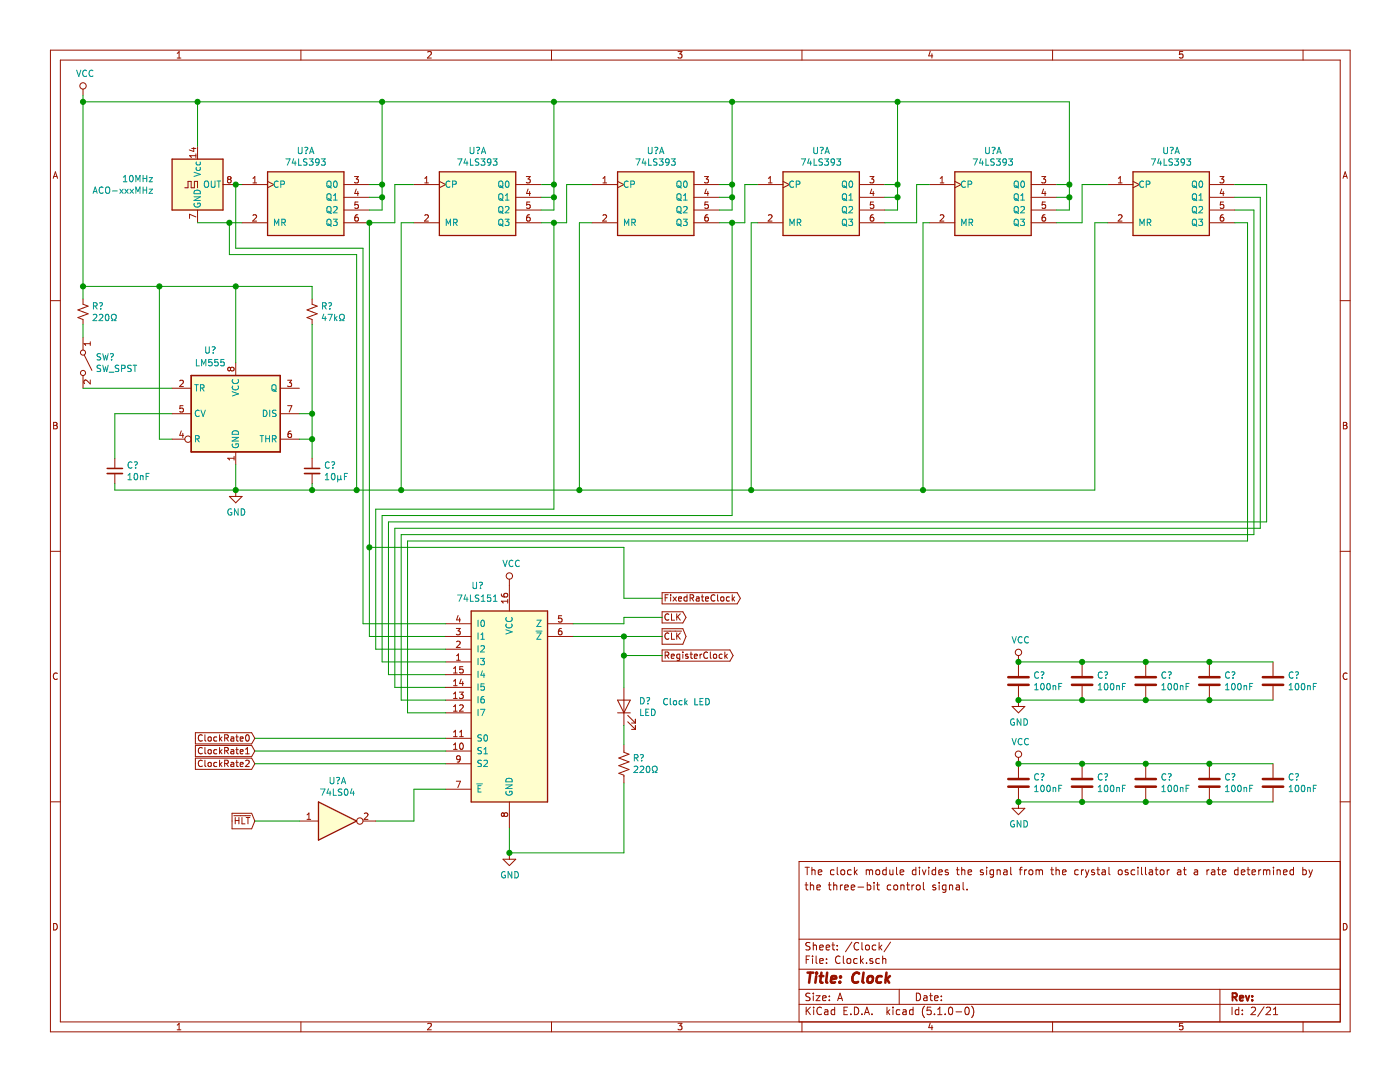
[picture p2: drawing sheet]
EESchema Schematic File Version 4
LIBS:TurtleTTL-cache
EELAYER 29 0
EELAYER END
$Descr A 11000 8500
encoding utf-8
Sheet 2 21
Title "Clock"
Date ""
Rev ""
Comp ""
Comment1 ""
Comment2 ""
Comment3 "the three-bit control signal."
Comment4 "The clock module divides the signal from the crystal oscillator at a rate determined by"
$EndDescr
$Comp
L Oscillator:ACO-xxxMHz 10MHz
U 1 1
P 1550 1450
F 0 "10MHz" H 1207 1496 50  0000 R CNN
F 1 "ACO-xxxMHz" H 1207 1405 50  0000 R CNN
F 2 "Oscillator:Oscillator_DIP-14" H 2000 1100 50  0001 C CNN
F 3 "http://www.conwin.com/datasheets/cx/cx030.pdf" H 1450 1450 50  0001 C CNN
	1    1550 1450
	1    0    0    -1  
$EndComp
$Comp
L 74xx:74LS393 U?
U 1 1
P 2400 1550
F 0 "U?" H 2400 1917 50  0000 C CNN
F 1 "74LS393" H 2400 1826 50  0000 C CNN
F 2 "" H 2400 1550 50  0001 C CNN
F 3 "74xx\\74LS393.pdf" H 2400 1550 50  0001 C CNN
	1    2400 1550
	1    0    0    -1  
$EndComp
$Comp
L 74xx:74LS393 U?
U 1 1
P 5150 1550
F 0 "U?" H 5150 1917 50  0000 C CNN
F 1 "74LS393" H 5150 1826 50  0000 C CNN
F 2 "" H 5150 1550 50  0001 C CNN
F 3 "74xx\\74LS393.pdf" H 5150 1550 50  0001 C CNN
	1    5150 1550
	1    0    0    -1  
$EndComp
$Comp
L 74xx:74LS393 U?
U 1 1
P 6450 1550
F 0 "U?" H 6450 1917 50  0000 C CNN
F 1 "74LS393" H 6450 1826 50  0000 C CNN
F 2 "" H 6450 1550 50  0001 C CNN
F 3 "74xx\\74LS393.pdf" H 6450 1550 50  0001 C CNN
	1    6450 1550
	1    0    0    -1  
$EndComp
$Comp
L 74xx:74LS393 U?
U 1 1
P 7800 1550
F 0 "U?" H 7800 1917 50  0000 C CNN
F 1 "74LS393" H 7800 1826 50  0000 C CNN
F 2 "" H 7800 1550 50  0001 C CNN
F 3 "74xx\\74LS393.pdf" H 7800 1550 50  0001 C CNN
	1    7800 1550
	1    0    0    -1  
$EndComp
$Comp
L Timer:LM555 U?
U 1 1
P 1850 3250
F 0 "U?" H 1650 3750 50  0000 C CNN
F 1 "LM555" H 1650 3650 50  0000 C CNN
F 2 "" H 1850 3250 50  0001 C CNN
F 3 "http://www.ti.com/lit/ds/symlink/lm555.pdf" H 1850 3250 50  0001 C CNN
	1    1850 3250
	1    0    0    -1  
$EndComp
$Comp
L Device:R_Small_US R?
U 1 1
P 2450 2450
F 0 "R?" H 2518 2496 50  0000 L CNN
F 1 "47kΩ" H 2518 2405 50  0000 L CNN
F 2 "" H 2450 2450 50  0001 C CNN
F 3 "~" H 2450 2450 50  0001 C CNN
	1    2450 2450
	1    0    0    -1  
$EndComp
$Comp
L Device:R_Small_US R?
U 1 1
P 650 2450
F 0 "R?" H 718 2496 50  0000 L CNN
F 1 "220Ω" H 718 2405 50  0000 L CNN
F 2 "" H 650 2450 50  0001 C CNN
F 3 "~" H 650 2450 50  0001 C CNN
	1    650  2450
	1    0    0    -1  
$EndComp
$Comp
L Device:C_Small C?
U 1 1
P 900 3700
F 0 "C?" H 992 3746 50  0000 L CNN
F 1 "10nF" H 992 3655 50  0000 L CNN
F 2 "" H 900 3700 50  0001 C CNN
F 3 "~" H 900 3700 50  0001 C CNN
	1    900  3700
	1    0    0    -1  
$EndComp
$Comp
L Device:C_Small C?
U 1 1
P 2450 3700
F 0 "C?" H 2542 3746 50  0000 L CNN
F 1 "10µF" H 2542 3655 50  0000 L CNN
F 2 "" H 2450 3700 50  0001 C CNN
F 3 "~" H 2450 3700 50  0001 C CNN
	1    2450 3700
	1    0    0    -1  
$EndComp
$Comp
L Switch:SW_SPST SW?
U 1 1
P 650 2850
F 0 "SW?" V 604 2948 50  0000 L CNN
F 1 "SW_SPST" V 695 2948 50  0000 L CNN
F 2 "" H 650 2850 50  0001 C CNN
F 3 "~" H 650 2850 50  0001 C CNN
	1    650  2850
	0    1    1    0   
$EndComp
Wire Wire Line
	650  3050 1350 3050
$Comp
L power:VCC #PWR?
U 1 1
P 650 750
F 0 "#PWR?" H 650 600 50  0001 C CNN
F 1 "VCC" H 667 923 50  0000 C CNN
F 2 "" H 650 750 50  0001 C CNN
F 3 "" H 650 750 50  0001 C CNN
	1    650  750 
	1    0    0    -1  
$EndComp
Wire Wire Line
	650  2250 650  2350
Wire Wire Line
	650  2550 650  2650
Wire Wire Line
	1850 3650 1850 3850
Wire Wire Line
	1850 3850 2450 3850
Wire Wire Line
	2350 3250 2450 3250
Wire Wire Line
	2450 3250 2450 3450
Wire Wire Line
	2450 3450 2350 3450
Wire Wire Line
	650  2250 1250 2250
Wire Wire Line
	1850 2250 1850 2850
Connection ~ 650  2250
Wire Wire Line
	1350 3450 1250 3450
Wire Wire Line
	1250 3450 1250 2250
Connection ~ 1250 2250
Wire Wire Line
	1250 2250 1850 2250
Wire Wire Line
	900  3800 900  3850
Wire Wire Line
	900  3850 1850 3850
Connection ~ 1850 3850
Wire Wire Line
	1350 3250 900  3250
Wire Wire Line
	900  3250 900  3600
Wire Wire Line
	2450 3800 2450 3850
Connection ~ 2450 3850
Wire Wire Line
	2450 2550 2450 3250
Connection ~ 2450 3250
Wire Wire Line
	1850 2250 2450 2250
Wire Wire Line
	2450 2250 2450 2350
Connection ~ 1850 2250
Wire Wire Line
	2450 3450 2450 3600
Connection ~ 2450 3450
Wire Wire Line
	1550 1150 1550 800 
Wire Wire Line
	1850 1450 1900 1450
Wire Wire Line
	3100 1750 3100 1450
Wire Wire Line
	3100 1450 3250 1450
Wire Wire Line
	4450 1750 4450 1450
Wire Wire Line
	4450 1450 4650 1450
Wire Wire Line
	5650 1750 5750 1750
Wire Wire Line
	5850 1750 5850 1450
Wire Wire Line
	5850 1450 5950 1450
Wire Wire Line
	7200 1750 7200 1450
Wire Wire Line
	7200 1450 7300 1450
Wire Wire Line
	1550 1750 1800 1750
Wire Wire Line
	650  750  650  800 
Wire Wire Line
	1550 800  650  800 
Connection ~ 650  800 
Wire Wire Line
	650  800  650  2250
$Comp
L 74xx:74LS393 U?
U 1 1
P 9200 1550
F 0 "U?" H 9200 1917 50  0000 C CNN
F 1 "74LS393" H 9200 1826 50  0000 C CNN
F 2 "" H 9200 1550 50  0001 C CNN
F 3 "74xx\\74LS393.pdf" H 9200 1550 50  0001 C CNN
	1    9200 1550
	1    0    0    -1  
$EndComp
Wire Wire Line
	8500 1750 8500 1450
Wire Wire Line
	8500 1450 8700 1450
Wire Wire Line
	8700 1750 8600 1750
Wire Wire Line
	8600 1750 8600 3850
Wire Wire Line
	1550 800  3000 800 
Wire Wire Line
	3000 800  3000 1450
Wire Wire Line
	3000 1650 2900 1650
Connection ~ 1550 800 
Wire Wire Line
	3000 1550 2900 1550
Connection ~ 3000 1550
Wire Wire Line
	3000 1550 3000 1650
Wire Wire Line
	3000 1450 2900 1450
Connection ~ 3000 1450
Wire Wire Line
	3000 1450 3000 1550
Wire Wire Line
	4250 1650 4350 1650
Wire Wire Line
	4350 1650 4350 1550
Wire Wire Line
	4350 800  3000 800 
Connection ~ 3000 800 
Wire Wire Line
	4250 1550 4350 1550
Connection ~ 4350 1550
Wire Wire Line
	4350 1550 4350 1450
Wire Wire Line
	4250 1450 4350 1450
Connection ~ 4350 1450
Wire Wire Line
	4350 1450 4350 800 
Wire Wire Line
	5650 1650 5750 1650
Wire Wire Line
	5750 1650 5750 1550
Wire Wire Line
	5750 1450 5650 1450
Wire Wire Line
	5650 1550 5750 1550
Connection ~ 5750 1550
Wire Wire Line
	5750 1550 5750 1450
Wire Wire Line
	5750 1450 5750 800 
Wire Wire Line
	5750 800  4350 800 
Connection ~ 5750 1450
Connection ~ 4350 800 
Wire Wire Line
	6950 1650 7050 1650
Wire Wire Line
	7050 1650 7050 1550
Wire Wire Line
	7050 1450 6950 1450
Wire Wire Line
	6950 1550 7050 1550
Connection ~ 7050 1550
Wire Wire Line
	7050 1550 7050 1450
Wire Wire Line
	7050 1450 7050 800 
Wire Wire Line
	7050 800  5750 800 
Connection ~ 7050 1450
Connection ~ 5750 800 
Wire Wire Line
	8300 1650 8400 1650
Wire Wire Line
	8400 1650 8400 1550
Wire Wire Line
	8400 1450 8300 1450
Wire Wire Line
	8300 1550 8400 1550
Connection ~ 8400 1550
Wire Wire Line
	8400 1550 8400 1450
Wire Wire Line
	8400 1450 8400 800 
Wire Wire Line
	8400 800  7050 800 
Connection ~ 8400 1450
Connection ~ 7050 800 
$Comp
L 74xx:74LS393 U?
U 1 1
P 3750 1550
F 0 "U?" H 3750 1917 50  0000 C CNN
F 1 "74LS393" H 3750 1826 50  0000 C CNN
F 2 "" H 3750 1550 50  0001 C CNN
F 3 "74xx\\74LS393.pdf" H 3750 1550 50  0001 C CNN
	1    3750 1550
	1    0    0    -1  
$EndComp
Wire Wire Line
	2450 3850 2800 3850
Wire Wire Line
	3250 1750 3150 1750
Wire Wire Line
	3150 1750 3150 3850
Connection ~ 3150 3850
Wire Wire Line
	3150 3850 4550 3850
Wire Wire Line
	4650 1750 4550 1750
Wire Wire Line
	4550 1750 4550 3850
Connection ~ 4550 3850
Wire Wire Line
	4550 3850 5900 3850
Wire Wire Line
	5950 1750 5900 1750
Wire Wire Line
	5900 1750 5900 3850
Connection ~ 5900 3850
Wire Wire Line
	5900 3850 7250 3850
Wire Wire Line
	7300 1750 7250 1750
Wire Wire Line
	7250 1750 7250 3850
Connection ~ 7250 3850
Wire Wire Line
	7250 3850 8600 3850
Wire Wire Line
	4000 6500 4000 6700
Text GLabel 5200 4850 2    50   Output ~ 0
CLK
Text GLabel 5200 5000 2    50   Output ~ 0
~CLK
$Comp
L Device:R_US R?
U 1 1
P 4900 6000
F 0 "R?" H 4968 6046 50  0000 L CNN
F 1 "220Ω" H 4968 5955 50  0000 L CNN
F 2 "" V 4940 5990 50  0001 C CNN
F 3 "~" H 4900 6000 50  0001 C CNN
	1    4900 6000
	1    0    0    -1  
$EndComp
$Comp
L Device:LED D?
U 1 1
P 4900 5550
F 0 "D?" V 4939 5433 50  0000 R CNN
F 1 "LED" V 4848 5433 50  0000 R CNN
F 2 "" H 4900 5550 50  0001 C CNN
F 3 "~" H 4900 5550 50  0001 C CNN
	1    4900 5550
	0    -1   -1   0   
$EndComp
Text Notes 5200 5550 0    50   ~ 0
Clock LED
Text GLabel 2000 6450 0    50   Input ~ 0
~HLT
Text GLabel 2000 5800 0    50   Input ~ 0
ClockRate0
Text GLabel 2000 5900 0    50   Input ~ 0
ClockRate1
Text GLabel 2000 6000 0    50   Input ~ 0
ClockRate2
Wire Wire Line
	1850 1450 1850 1950
Wire Wire Line
	1850 1950 2850 1950
Wire Wire Line
	2850 1950 2850 4900
Wire Wire Line
	2850 4900 3500 4900
Connection ~ 1850 1450
Wire Wire Line
	2900 5000 3500 5000
Connection ~ 2900 1750
Wire Wire Line
	2900 1750 3100 1750
Wire Wire Line
	4250 1750 4350 1750
Wire Wire Line
	4350 1750 4350 4000
Wire Wire Line
	4350 4000 2950 4000
Wire Wire Line
	2950 4000 2950 5100
Wire Wire Line
	2950 5100 3500 5100
Connection ~ 4350 1750
Wire Wire Line
	4350 1750 4450 1750
Wire Wire Line
	5750 1750 5750 4050
Wire Wire Line
	5750 4050 3000 4050
Wire Wire Line
	3000 4050 3000 5200
Wire Wire Line
	3000 5200 3500 5200
Connection ~ 5750 1750
Wire Wire Line
	5750 1750 5850 1750
Wire Wire Line
	8300 1750 8500 1750
Wire Wire Line
	6950 1750 7200 1750
Wire Wire Line
	3050 4100 3050 5300
Wire Wire Line
	3050 5300 3500 5300
Wire Wire Line
	3500 5400 3100 5400
Wire Wire Line
	3100 5400 3100 4150
Wire Wire Line
	3100 4150 9900 4150
Wire Wire Line
	9900 4150 9900 1550
Wire Wire Line
	9900 1550 9700 1550
Wire Wire Line
	9950 4100 9950 1450
Wire Wire Line
	9700 1450 9950 1450
Wire Wire Line
	3050 4100 9950 4100
Wire Wire Line
	3500 5500 3150 5500
Wire Wire Line
	3150 5500 3150 4200
Wire Wire Line
	3150 4200 9850 4200
Wire Wire Line
	9850 4200 9850 1650
Wire Wire Line
	9850 1650 9700 1650
Wire Wire Line
	3500 5600 3200 5600
Wire Wire Line
	3200 5600 3200 4250
Wire Wire Line
	3200 4250 9800 4250
Wire Wire Line
	9800 4250 9800 1750
Wire Wire Line
	9800 1750 9700 1750
Wire Wire Line
	1800 1750 1800 2000
Wire Wire Line
	1800 2000 2800 2000
Wire Wire Line
	2800 2000 2800 3850
Connection ~ 1800 1750
Wire Wire Line
	1800 1750 1900 1750
Connection ~ 2800 3850
Wire Wire Line
	2800 3850 3150 3850
$Comp
L 74xx:74LS04 U?
U 1 1
P 2650 6450
F 0 "U?" H 2650 6767 50  0000 C CNN
F 1 "74LS04" H 2650 6676 50  0000 C CNN
F 2 "" H 2650 6450 50  0001 C CNN
F 3 "http://www.ti.com/lit/gpn/sn74LS04" H 2650 6450 50  0001 C CNN
	1    2650 6450
	1    0    0    -1  
$EndComp
$Comp
L 74xx:74LS151 U?
U 1 1
P 4000 5500
F 0 "U?" H 3750 6400 50  0000 C CNN
F 1 "74LS151" H 3750 6300 50  0000 C CNN
F 2 "" H 4000 5500 50  0001 C CNN
F 3 "http://www.ti.com/lit/gpn/sn74LS151" H 4000 5500 50  0001 C CNN
	1    4000 5500
	1    0    0    -1  
$EndComp
Wire Wire Line
	4000 6700 4900 6700
Wire Wire Line
	4900 5700 4900 5850
Wire Wire Line
	4900 6150 4900 6700
Wire Wire Line
	4500 5000 4900 5000
Wire Wire Line
	4900 5000 5200 5000
Connection ~ 4900 5000
Wire Wire Line
	2000 6450 2350 6450
Wire Wire Line
	2950 6450 3250 6450
Wire Wire Line
	3250 6450 3250 6200
Wire Wire Line
	3250 6200 3500 6200
Wire Wire Line
	3500 6000 2000 6000
Wire Wire Line
	2000 5900 3500 5900
Wire Wire Line
	3500 5800 2000 5800
Text GLabel 5200 4700 2    50   Output ~ 0
FixedRateClock
Wire Wire Line
	4500 4900 4900 4900
Wire Wire Line
	4900 4900 4900 4850
Wire Wire Line
	4900 4850 5200 4850
$Comp
L power:VCC #PWR?
U 1 1
P 4000 4600
F 0 "#PWR?" H 4000 4450 50  0001 C CNN
F 1 "VCC" H 4017 4773 50  0000 C CNN
F 2 "" H 4000 4600 50  0001 C CNN
F 3 "" H 4000 4600 50  0001 C CNN
	1    4000 4600
	1    0    0    -1  
$EndComp
$Comp
L power:GND #PWR?
U 1 1
P 1850 3850
F 0 "#PWR?" H 1850 3600 50  0001 C CNN
F 1 "GND" H 1855 3677 50  0000 C CNN
F 2 "" H 1850 3850 50  0001 C CNN
F 3 "" H 1850 3850 50  0001 C CNN
	1    1850 3850
	1    0    0    -1  
$EndComp
$Comp
L power:GND #PWR?
U 1 1
P 4000 6700
F 0 "#PWR?" H 4000 6450 50  0001 C CNN
F 1 "GND" H 4005 6527 50  0000 C CNN
F 2 "" H 4000 6700 50  0001 C CNN
F 3 "" H 4000 6700 50  0001 C CNN
	1    4000 6700
	1    0    0    -1  
$EndComp
Connection ~ 4000 6700
Wire Wire Line
	2900 1750 2900 4300
Wire Wire Line
	5200 4700 4900 4700
Wire Wire Line
	4900 4700 4900 4300
Wire Wire Line
	4900 4300 2900 4300
Connection ~ 2900 4300
Wire Wire Line
	2900 4300 2900 5000
$Comp
L Device:C C?
U 1 1
P 8000 5350
F 0 "C?" H 8115 5396 50  0000 L CNN
F 1 "100nF" H 8115 5305 50  0000 L CNN
F 2 "" H 8038 5200 50  0001 C CNN
F 3 "~" H 8000 5350 50  0001 C CNN
	1    8000 5350
	1    0    0    -1  
$EndComp
$Comp
L Device:C C?
U 1 1
P 8500 5350
F 0 "C?" H 8615 5396 50  0000 L CNN
F 1 "100nF" H 8615 5305 50  0000 L CNN
F 2 "" H 8538 5200 50  0001 C CNN
F 3 "~" H 8500 5350 50  0001 C CNN
	1    8500 5350
	1    0    0    -1  
$EndComp
$Comp
L Device:C C?
U 1 1
P 9000 5350
F 0 "C?" H 9115 5396 50  0000 L CNN
F 1 "100nF" H 9115 5305 50  0000 L CNN
F 2 "" H 9038 5200 50  0001 C CNN
F 3 "~" H 9000 5350 50  0001 C CNN
	1    9000 5350
	1    0    0    -1  
$EndComp
$Comp
L Device:C C?
U 1 1
P 9500 5350
F 0 "C?" H 9615 5396 50  0000 L CNN
F 1 "100nF" H 9615 5305 50  0000 L CNN
F 2 "" H 9538 5200 50  0001 C CNN
F 3 "~" H 9500 5350 50  0001 C CNN
	1    9500 5350
	1    0    0    -1  
$EndComp
$Comp
L Device:C C?
U 1 1
P 10000 5350
F 0 "C?" H 10115 5396 50  0000 L CNN
F 1 "100nF" H 10115 5305 50  0000 L CNN
F 2 "" H 10038 5200 50  0001 C CNN
F 3 "~" H 10000 5350 50  0001 C CNN
	1    10000 5350
	1    0    0    -1  
$EndComp
$Comp
L power:GND #PWR?
U 1 1
P 8000 5500
F 0 "#PWR?" H 8000 5250 50  0001 C CNN
F 1 "GND" H 8005 5327 50  0000 C CNN
F 2 "" H 8000 5500 50  0001 C CNN
F 3 "" H 8000 5500 50  0001 C CNN
	1    8000 5500
	1    0    0    -1  
$EndComp
$Comp
L power:VCC #PWR?
U 1 1
P 8000 5200
F 0 "#PWR?" H 8000 5050 50  0001 C CNN
F 1 "VCC" H 8017 5373 50  0000 C CNN
F 2 "" H 8000 5200 50  0001 C CNN
F 3 "" H 8000 5200 50  0001 C CNN
	1    8000 5200
	1    0    0    -1  
$EndComp
Wire Wire Line
	8000 5200 8500 5200
Connection ~ 8000 5200
Wire Wire Line
	8500 5200 9000 5200
Connection ~ 8500 5200
Wire Wire Line
	9000 5200 9500 5200
Connection ~ 9000 5200
Wire Wire Line
	9500 5200 10000 5200
Connection ~ 9500 5200
Wire Wire Line
	10000 5500 9500 5500
Wire Wire Line
	9500 5500 9000 5500
Connection ~ 9500 5500
Wire Wire Line
	9000 5500 8500 5500
Connection ~ 9000 5500
Wire Wire Line
	8500 5500 8000 5500
Connection ~ 8500 5500
Connection ~ 8000 5500
$Comp
L Device:C C?
U 1 1
P 8000 6150
F 0 "C?" H 8115 6196 50  0000 L CNN
F 1 "100nF" H 8115 6105 50  0000 L CNN
F 2 "" H 8038 6000 50  0001 C CNN
F 3 "~" H 8000 6150 50  0001 C CNN
	1    8000 6150
	1    0    0    -1  
$EndComp
$Comp
L Device:C C?
U 1 1
P 8500 6150
F 0 "C?" H 8615 6196 50  0000 L CNN
F 1 "100nF" H 8615 6105 50  0000 L CNN
F 2 "" H 8538 6000 50  0001 C CNN
F 3 "~" H 8500 6150 50  0001 C CNN
	1    8500 6150
	1    0    0    -1  
$EndComp
$Comp
L Device:C C?
U 1 1
P 9000 6150
F 0 "C?" H 9115 6196 50  0000 L CNN
F 1 "100nF" H 9115 6105 50  0000 L CNN
F 2 "" H 9038 6000 50  0001 C CNN
F 3 "~" H 9000 6150 50  0001 C CNN
	1    9000 6150
	1    0    0    -1  
$EndComp
$Comp
L Device:C C?
U 1 1
P 9500 6150
F 0 "C?" H 9615 6196 50  0000 L CNN
F 1 "100nF" H 9615 6105 50  0000 L CNN
F 2 "" H 9538 6000 50  0001 C CNN
F 3 "~" H 9500 6150 50  0001 C CNN
	1    9500 6150
	1    0    0    -1  
$EndComp
$Comp
L Device:C C?
U 1 1
P 10000 6150
F 0 "C?" H 10115 6196 50  0000 L CNN
F 1 "100nF" H 10115 6105 50  0000 L CNN
F 2 "" H 10038 6000 50  0001 C CNN
F 3 "~" H 10000 6150 50  0001 C CNN
	1    10000 6150
	1    0    0    -1  
$EndComp
$Comp
L power:GND #PWR?
U 1 1
P 8000 6300
F 0 "#PWR?" H 8000 6050 50  0001 C CNN
F 1 "GND" H 8005 6127 50  0000 C CNN
F 2 "" H 8000 6300 50  0001 C CNN
F 3 "" H 8000 6300 50  0001 C CNN
	1    8000 6300
	1    0    0    -1  
$EndComp
$Comp
L power:VCC #PWR?
U 1 1
P 8000 6000
F 0 "#PWR?" H 8000 5850 50  0001 C CNN
F 1 "VCC" H 8017 6173 50  0000 C CNN
F 2 "" H 8000 6000 50  0001 C CNN
F 3 "" H 8000 6000 50  0001 C CNN
	1    8000 6000
	1    0    0    -1  
$EndComp
Wire Wire Line
	8000 6000 8500 6000
Connection ~ 8000 6000
Wire Wire Line
	8500 6000 9000 6000
Connection ~ 8500 6000
Wire Wire Line
	9000 6000 9500 6000
Connection ~ 9000 6000
Wire Wire Line
	9500 6000 10000 6000
Connection ~ 9500 6000
Wire Wire Line
	10000 6300 9500 6300
Wire Wire Line
	9500 6300 9000 6300
Connection ~ 9500 6300
Wire Wire Line
	9000 6300 8500 6300
Connection ~ 9000 6300
Wire Wire Line
	8500 6300 8000 6300
Connection ~ 8500 6300
Connection ~ 8000 6300
Wire Wire Line
	4900 5000 4900 5150
Text GLabel 5200 5150 2    50   Output ~ 0
RegisterClock
Wire Wire Line
	5200 5150 4900 5150
Connection ~ 4900 5150
Wire Wire Line
	4900 5150 4900 5400
$EndSCHEMATC
